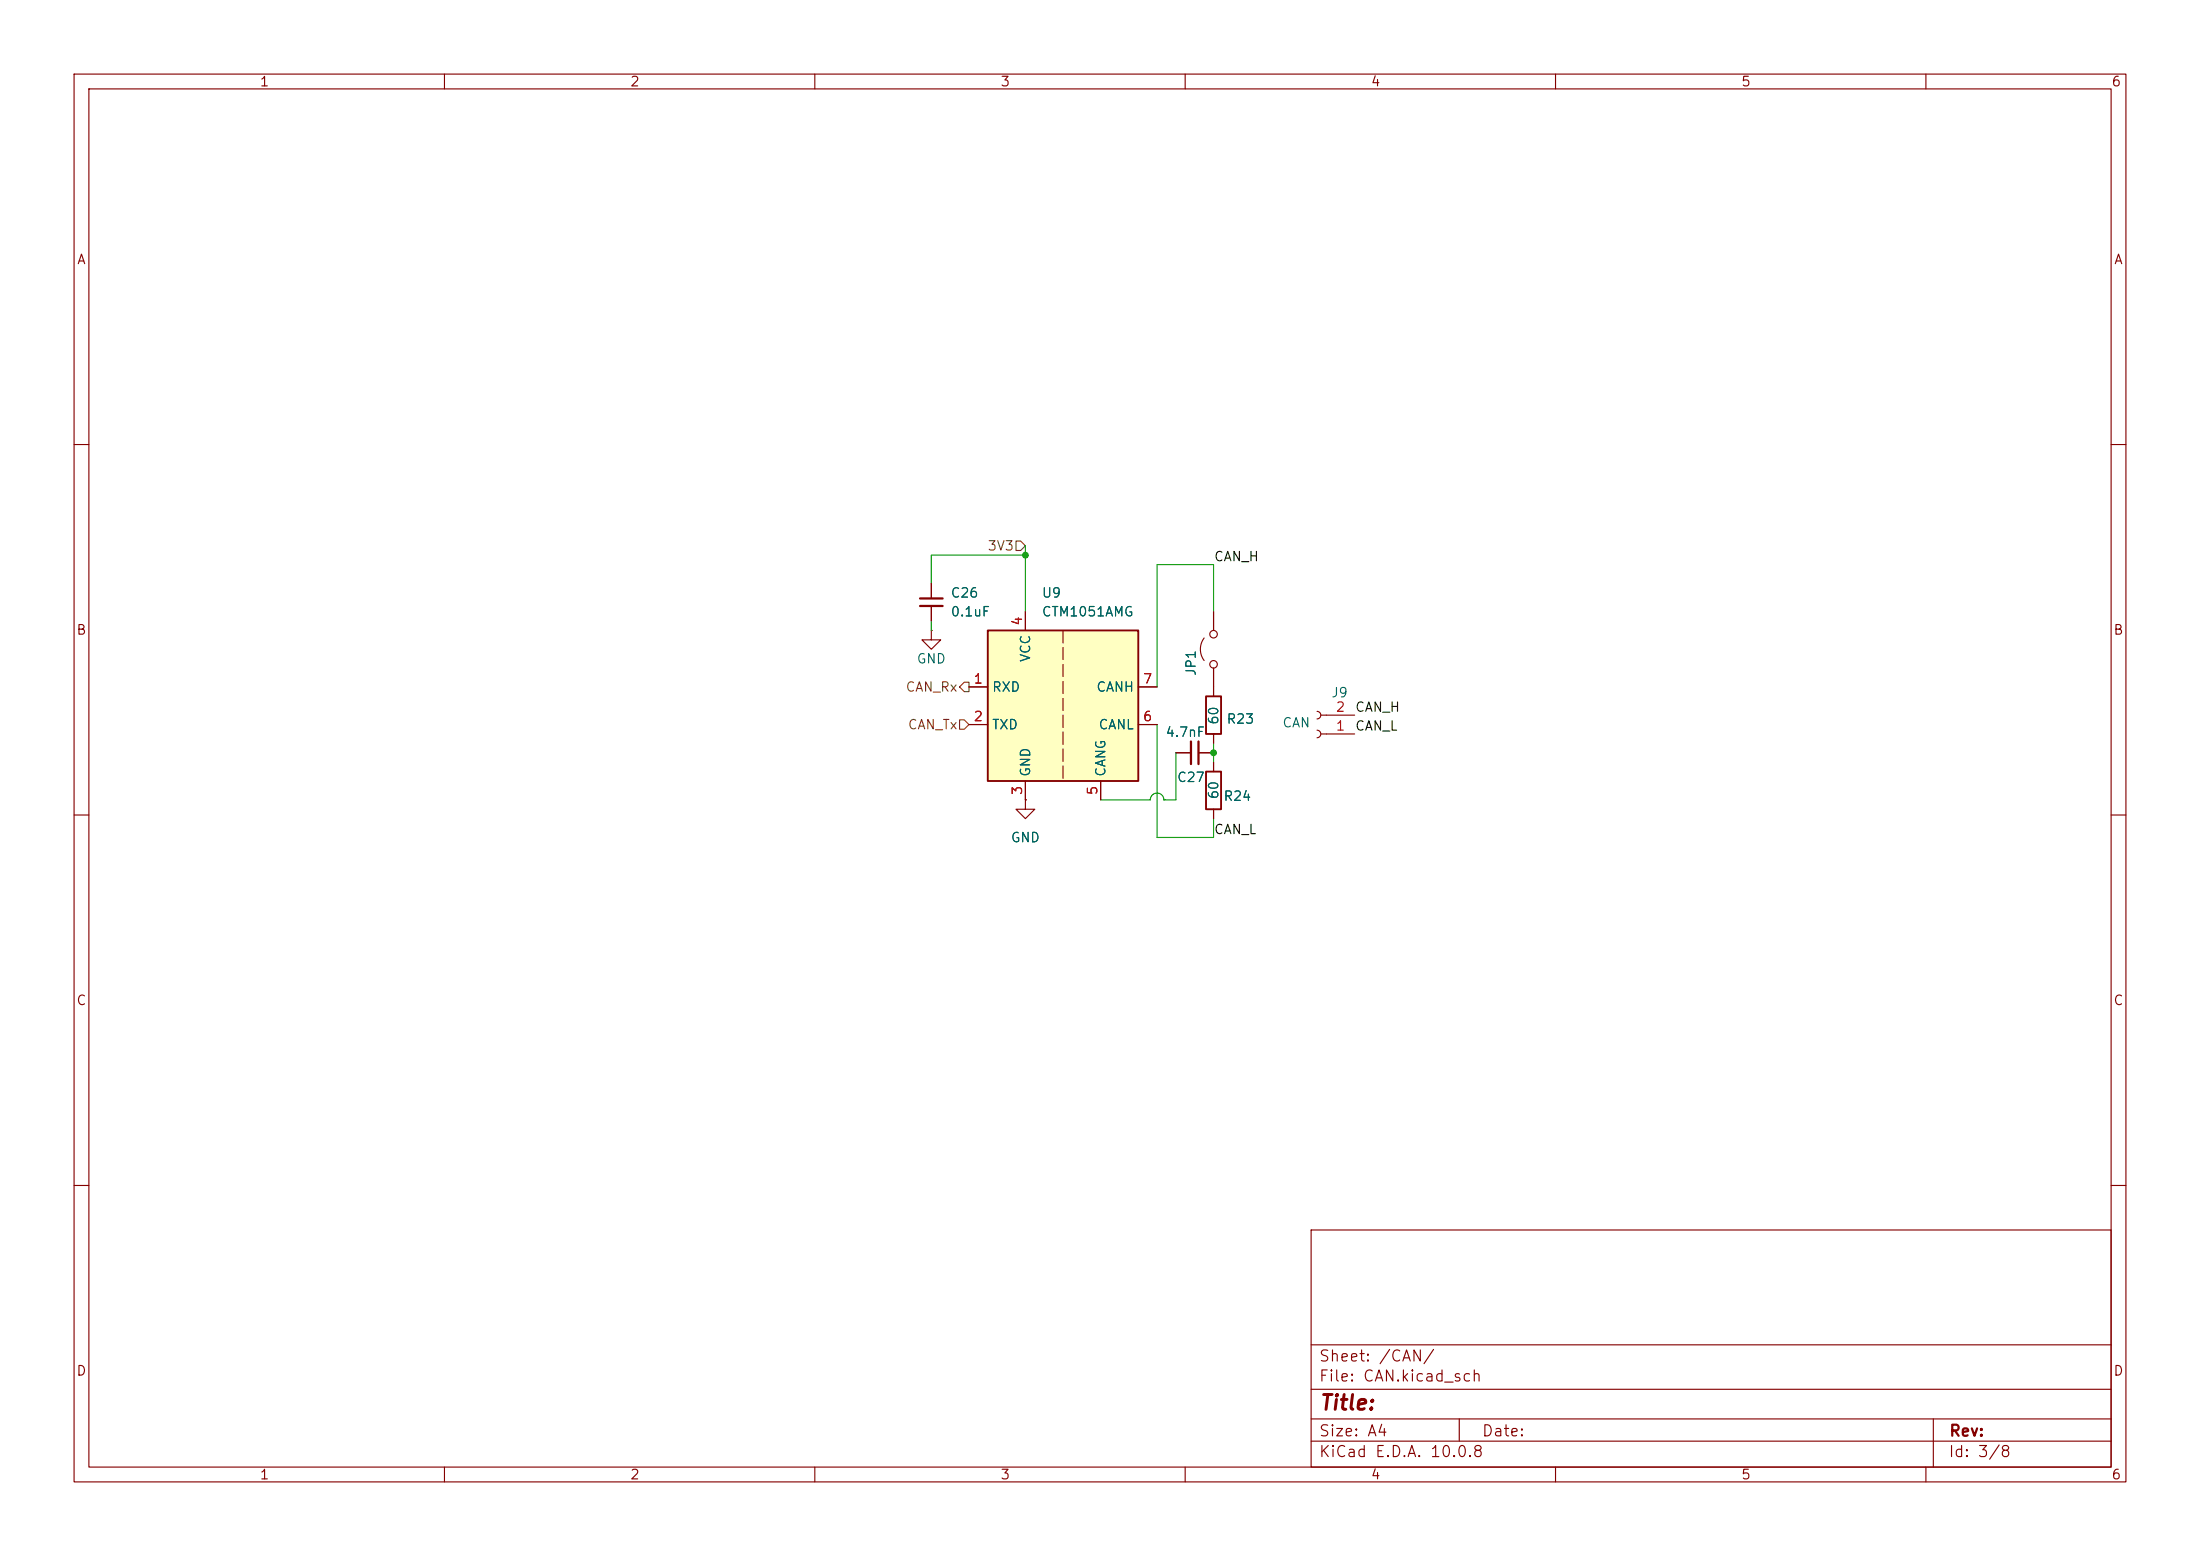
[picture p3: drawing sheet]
(kicad_sch
 (version 20260306)
 (generator "eeschema")
 (generator_version "10.0")
 (paper "A4")
 (lib_symbols
  (symbol "CTM1051AMG:CTM1051AMG" (exclude_from_sim no) (in_bom yes) (on_board yes)
   (in_pos_files yes)
   (duplicate_pin_numbers_are_jumpers no)
   (property "Reference" "U" (at 0 15.24 0) (show_name no) (do_not_autoplace no) (effects (font (size 1.27 1.27))))
   (property "Value" "CTM1051AMG" (at 0 17.78 0) (show_name no) (do_not_autoplace no) (effects (font (size 1.27 1.27))))
   (property "Footprint" "CTM1051AMG:ZLG_CTM1051AMG_12.8x10.2mm_P2.54mm" (at 0 0 0) (show_name no) (do_not_autoplace no) (hide yes) (effects (font (size 1.27 1.27))))
   (property "Datasheet" "https://www.zlg.cn/data/upload/power/CTM1051%28A%29MG.pdf" (at 0 0 0) (show_name no) (do_not_autoplace no) (hide yes) (effects (font (size 1.27 1.27))))
   (property "Description" "ZLG 3.3V isolated CAN/CAN FD transceiver with integrated isolated power, 7 pins" (at 0 0 0) (show_name no) (do_not_autoplace no) (hide yes) (effects (font (size 1.27 1.27))))
   (symbol "CTM1051AMG_0_1"
    (rectangle (start -10.16 10.16) (end 10.16 -10.16) (stroke (width 0.254) (type default)) (fill (type background))))
   (symbol "CTM1051AMG_1_1"
    (polyline (pts (xy 0 10.16) (xy 0 -10.16)) (stroke (width 0.1524) (type dash)) (fill (type none)))
    (pin output line (at -12.7 2.54 0) (length 2.54) (name "RXD" (effects (font (size 1.27 1.27)))) (number "1" (effects (font (size 1.27 1.27)))))
    (pin input line (at -12.7 -2.54 0) (length 2.54) (name "TXD" (effects (font (size 1.27 1.27)))) (number "2" (effects (font (size 1.27 1.27)))))
    (pin power_in line (at -5.08 -12.7 90) (length 2.54) (name "GND" (effects (font (size 1.27 1.27)))) (number "3" (effects (font (size 1.27 1.27)))))
    (pin power_in line (at -5.08 12.7 270) (length 2.54) (name "VCC" (effects (font (size 1.27 1.27)))) (number "4" (effects (font (size 1.27 1.27)))))
    (pin power_out line (at 5.08 -12.7 90) (length 2.54) (name "CANG" (effects (font (size 1.27 1.27)))) (number "5" (effects (font (size 1.27 1.27)))))
    (pin bidirectional line (at 12.7 -2.54 180) (length 2.54) (name "CANL" (effects (font (size 1.27 1.27)))) (number "6" (effects (font (size 1.27 1.27)))))
    (pin bidirectional line (at 12.7 2.54 180) (length 2.54) (name "CANH" (effects (font (size 1.27 1.27)))) (number "7" (effects (font (size 1.27 1.27))))))
   (embedded_fonts no))
  (symbol "C_Small_1"
   (pin_numbers (hide yes))
   (pin_names
    (offset 0.254) (hide yes)) (exclude_from_sim no) (in_bom yes) (on_board yes)
   (in_pos_files yes)
   (duplicate_pin_numbers_are_jumpers no)
   (property "Reference" "C" (at 0.254 1.778 0) (show_name no) (do_not_autoplace no) (effects (font (size 1.27 1.27)) (justify left)))
   (property "Value" "C_Small" (at 0.254 -2.032 0) (show_name no) (do_not_autoplace no) (effects (font (size 1.27 1.27)) (justify left)))
   (property "Footprint" "" (at 0 0 0) (show_name no) (do_not_autoplace no) (hide yes) (effects (font (size 1.27 1.27))))
   (property "Datasheet" "" (at 0 0 0) (show_name no) (do_not_autoplace no) (hide yes) (effects (font (size 1.27 1.27))))
   (property "Description" "Unpolarized capacitor, small symbol" (at 0 -10.16 0) (show_name no) (do_not_autoplace no) (hide yes) (effects (font (size 1.27 1.27))))
   (symbol "C_Small_1_0_1"
    (polyline (pts (xy -1.524 0.508) (xy 1.524 0.508)) (stroke (width 0.3048) (type default)) (fill (type none)))
    (polyline (pts (xy -1.524 -0.508) (xy 1.524 -0.508)) (stroke (width 0.3048) (type default)) (fill (type none))))
   (symbol "C_Small_1_1_1"
    (pin passive line (at 0 2.54 270) (length 2.032) (name "" (effects (font (size 1.27 1.27)))) (number "1" (effects (font (size 1.27 1.27)))))
    (pin passive line (at 0 -2.54 90) (length 2.032) (name "" (effects (font (size 1.27 1.27)))) (number "2" (effects (font (size 1.27 1.27))))))
   (embedded_fonts no))
  (symbol "Connector:Conn_01x02_Socket"
   (pin_names
    (offset 1.016) (hide yes)) (exclude_from_sim no) (in_bom yes) (on_board yes)
   (in_pos_files yes)
   (duplicate_pin_numbers_are_jumpers no)
   (property "Reference" "J" (at 0 2.54 0) (show_name no) (do_not_autoplace no) (effects (font (size 1.27 1.27))))
   (property "Value" "Conn_01x02_Socket" (at 0 -5.08 0) (show_name no) (do_not_autoplace no) (effects (font (size 1.27 1.27))))
   (property "Footprint" "" (at 0 0 0) (show_name no) (do_not_autoplace no) (hide yes) (effects (font (size 1.27 1.27))))
   (property "Datasheet" "" (at 0 0 0) (show_name no) (do_not_autoplace no) (hide yes) (effects (font (size 1.27 1.27))))
   (property "Description" "Generic connector, single row, 01x02, script generated" (at 0 0 0) (show_name no) (do_not_autoplace no) (hide yes) (effects (font (size 1.27 1.27))))
   (property "ki_locked" "" (at 0 0 0) (show_name no) (do_not_autoplace no) (effects (font (size 1.27 1.27))))
   (symbol "Conn_01x02_Socket_1_1"
    (polyline (pts (xy -1.27 0) (xy -0.508 0)) (stroke (width 0.1524) (type default)) (fill (type none)))
    (polyline (pts (xy -1.27 -2.54) (xy -0.508 -2.54)) (stroke (width 0.1524) (type default)) (fill (type none)))
    (arc (start 0 -0.508) (mid -0.5058 0) (end 0 0.508) (stroke (width 0.1524) (type default)) (fill (type none)))
    (arc (start 0 -3.048) (mid -0.5058 -2.54) (end 0 -2.032) (stroke (width 0.1524) (type default)) (fill (type none)))
    (pin passive line (at -5.08 0 0) (length 3.81) (name "Pin_1" (effects (font (size 1.27 1.27)))) (number "1" (effects (font (size 1.27 1.27)))))
    (pin passive line (at -5.08 -2.54 0) (length 3.81) (name "Pin_2" (effects (font (size 1.27 1.27)))) (number "2" (effects (font (size 1.27 1.27))))))
   (embedded_fonts no))
  (symbol "Device:R"
   (pin_numbers (hide yes))
   (pin_names
    (offset 0)) (exclude_from_sim no) (in_bom yes) (on_board yes)
   (in_pos_files yes)
   (duplicate_pin_numbers_are_jumpers no)
   (property "Reference" "R" (at 2.032 0 90) (show_name no) (do_not_autoplace no) (effects (font (size 1.27 1.27))))
   (property "Value" "R" (at 0 0 90) (show_name no) (do_not_autoplace no) (effects (font (size 1.27 1.27))))
   (property "Footprint" "" (at -1.778 0 90) (show_name no) (do_not_autoplace no) (hide yes) (effects (font (size 1.27 1.27))))
   (property "Datasheet" "" (at 0 0 0) (show_name no) (do_not_autoplace no) (hide yes) (effects (font (size 1.27 1.27))))
   (property "Description" "Resistor" (at 0 0 0) (show_name no) (do_not_autoplace no) (hide yes) (effects (font (size 1.27 1.27))))
   (symbol "R_0_1"
    (rectangle (start -1.016 -2.54) (end 1.016 2.54) (stroke (width 0.254) (type default)) (fill (type none))))
   (symbol "R_1_1"
    (pin passive line (at 0 3.81 270) (length 1.27) (name "" (effects (font (size 1.27 1.27)))) (number "1" (effects (font (size 1.27 1.27)))))
    (pin passive line (at 0 -3.81 90) (length 1.27) (name "" (effects (font (size 1.27 1.27)))) (number "2" (effects (font (size 1.27 1.27))))))
   (embedded_fonts no))
  (symbol "Jumper:Jumper_2_Open"
   (pin_numbers (hide yes))
   (pin_names
    (offset 0) (hide yes)) (exclude_from_sim no) (in_bom yes) (on_board yes)
   (in_pos_files yes)
   (duplicate_pin_numbers_are_jumpers no)
   (property "Reference" "JP" (at 0 2.794 0) (show_name no) (do_not_autoplace no) (effects (font (size 1.27 1.27))))
   (property "Value" "Jumper_2_Open" (at 0 -2.286 0) (show_name no) (do_not_autoplace no) (effects (font (size 1.27 1.27))))
   (property "Footprint" "" (at 0 0 0) (show_name no) (do_not_autoplace no) (hide yes) (effects (font (size 1.27 1.27))))
   (property "Datasheet" "" (at 0 0 0) (show_name no) (do_not_autoplace no) (hide yes) (effects (font (size 1.27 1.27))))
   (property "Description" "Jumper, 2-pole, open" (at 0 0 0) (show_name no) (do_not_autoplace no) (hide yes) (effects (font (size 1.27 1.27))))
   (symbol "Jumper_2_Open_0_0"
    (circle (center -2.032 0) (radius 0.508) (stroke (width 0) (type default)) (fill (type none)))
    (circle (center 2.032 0) (radius 0.508) (stroke (width 0) (type default)) (fill (type none))))
   (symbol "Jumper_2_Open_0_1"
    (arc (start -1.524 1.27) (mid 0 1.778) (end 1.524 1.27) (stroke (width 0) (type default)) (fill (type none))))
   (symbol "Jumper_2_Open_1_1"
    (pin passive line (at -5.08 0 0) (length 2.54) (name "A" (effects (font (size 1.27 1.27)))) (number "1" (effects (font (size 1.27 1.27)))))
    (pin passive line (at 5.08 0 180) (length 2.54) (name "B" (effects (font (size 1.27 1.27)))) (number "2" (effects (font (size 1.27 1.27))))))
   (embedded_fonts no))
  (symbol "power:GND"
   (power global)
   (pin_numbers (hide yes))
   (pin_names
    (offset 0) (hide yes)) (exclude_from_sim no) (in_bom yes) (on_board yes)
   (in_pos_files yes)
   (duplicate_pin_numbers_are_jumpers no)
   (property "Reference" "#PWR" (at 0 -6.35 0) (show_name no) (do_not_autoplace no) (hide yes) (effects (font (size 1.27 1.27))))
   (property "Value" "GND" (at 0 -3.81 0) (show_name no) (do_not_autoplace no) (effects (font (size 1.27 1.27))))
   (property "Footprint" "" (at 0 0 0) (show_name no) (do_not_autoplace no) (hide yes) (effects (font (size 1.27 1.27))))
   (property "Datasheet" "" (at 0 0 0) (show_name no) (do_not_autoplace no) (hide yes) (effects (font (size 1.27 1.27))))
   (property "Description" "Power symbol creates a global label with name \"GND\" , ground" (at 0 0 0) (show_name no) (do_not_autoplace no) (hide yes) (effects (font (size 1.27 1.27))))
   (symbol "GND_0_1"
    (polyline (pts (xy 0 0) (xy 0 -1.27) (xy 1.27 -1.27) (xy 0 -2.54) (xy -1.27 -1.27) (xy 0 -1.27)) (stroke (width 0) (type default)) (fill (type none))))
   (symbol "GND_1_1"
    (pin power_in line (at 0 0 270) (length 0) (name "" (effects (font (size 1.27 1.27)))) (number "1" (effects (font (size 1.27 1.27))))))
   (embedded_fonts no)))
 (junction
  (at 163.83 101.6)
  (diameter 0)
  (color 0 0 0 0))
 (junction
  (at 138.43 74.93)
  (diameter 0)
  (color 0 0 0 0))
 (wire
  (pts (xy 156.21 76.2) (xy 156.21 92.71))
  (stroke (width 0) (type default)))
 (wire
  (pts (xy 156.21 113.03) (xy 163.83 113.03))
  (stroke (width 0) (type default)))
 (wire
  (pts (xy 163.83 101.6) (xy 163.83 102.87))
  (stroke (width 0) (type default)))
 (wire
  (pts (xy 125.73 78.74) (xy 125.73 74.93))
  (stroke (width 0) (type default)))
 (wire
  (pts (xy 156.21 97.79) (xy 156.21 113.03))
  (stroke (width 0) (type default)))
 (wire
  (pts (xy 125.73 74.93) (xy 138.43 74.93))
  (stroke (width 0) (type default)))
 (wire
  (pts (xy 138.43 73.66) (xy 138.43 74.93))
  (stroke (width 0) (type default)))
 (wire
  (pts (xy 163.83 110.49) (xy 163.83 113.03))
  (stroke (width 0) (type default)))
 (wire
  (pts (xy 138.43 74.93) (xy 138.43 82.55))
  (stroke (width 0) (type default)))
 (wire
  (pts (xy 125.73 83.82) (xy 125.73 85.09))
  (stroke (width 0) (type default)))
 (wire
  (pts (xy 158.75 107.95) (xy 148.59 107.95))
  (stroke (width 0) (type default)))
 (wire
  (pts (xy 163.83 76.2) (xy 163.83 82.55))
  (stroke (width 0) (type default)))
 (wire
  (pts (xy 163.83 100.33) (xy 163.83 101.6))
  (stroke (width 0) (type default)))
 (wire
  (pts (xy 158.75 101.6) (xy 158.75 107.95))
  (stroke (width 0) (type default)))
 (wire
  (pts (xy 156.21 76.2) (xy 163.83 76.2))
  (stroke (width 0) (type default)))
 (label "CAN_H"
  (at 163.83 76.2 0)
  (effects (font (size 1.27 1.27)) (justify left bottom)))
 (label "CAN_L"
  (at 163.83 113.03 0)
  (effects (font (size 1.27 1.27)) (justify left bottom)))
 (label "CAN_H"
  (at 182.88 96.52 0)
  (effects (font (size 1.27 1.27)) (justify left bottom)))
 (label "CAN_L"
  (at 182.88 99.06 0)
  (effects (font (size 1.27 1.27)) (justify left bottom)))
 (hierarchical_label "CAN_Rx"
  (shape output)
  (at 130.81 92.71 180)
  (effects (font (size 1.27 1.27)) (justify right)))
 (hierarchical_label "CAN_Tx"
  (shape input)
  (at 130.81 97.79 180)
  (effects (font (size 1.27 1.27)) (justify right)))
 (hierarchical_label "3V3"
  (shape input)
  (at 138.43 73.66 180)
  (effects (font (size 1.27 1.27)) (justify right)))
 (symbol
  (lib_name "C_Small_1")
  (lib_id "Device:C_Small")
  (at 161.29 101.6 90)
  (unit 1)
  (body_style 1)
  (exclude_from_sim no)
  (in_bom yes)
  (on_board yes)
  (in_pos_files yes)
  (dnp no)
  (property "Reference" "C27" (at 160.782 104.902 90) (show_name no) (do_not_autoplace no) (effects (font (size 1.27 1.27))))
  (property "Value" "4.7nF" (at 160.02 98.806 90) (show_name no) (do_not_autoplace no) (effects (font (size 1.27 1.27))))
  (property "Footprint" "Capacitor_SMD:C_0603_1608Metric" (at 161.29 101.6 0) (hide yes) (show_name no) (do_not_autoplace no) (effects (font (size 1.27 1.27))))
  (property "Datasheet" "" (at 161.29 101.6 0) (hide yes) (show_name no) (do_not_autoplace no) (effects (font (size 1.27 1.27))))
  (property "Description" "Unpolarized capacitor, small symbol" (at 171.45 101.6 0) (hide yes) (show_name no) (do_not_autoplace no) (effects (font (size 1.27 1.27))))
  (pin "1")
  (pin "2"))
 (symbol
  (lib_id "Device:R")
  (at 163.83 96.52 180)
  (unit 1)
  (body_style 1)
  (exclude_from_sim no)
  (in_bom yes)
  (on_board yes)
  (in_pos_files yes)
  (dnp no)
  (property "Reference" "R23" (at 169.418 97.028 0) (show_name no) (do_not_autoplace no) (effects (font (size 1.27 1.27)) (justify left)))
  (property "Value" "60" (at 163.83 95.25 90) (show_name no) (do_not_autoplace no) (effects (font (size 1.27 1.27)) (justify left)))
  (property "Footprint" "Resistor_SMD:R_0603_1608Metric" (at 165.608 96.52 90) (hide yes) (show_name no) (do_not_autoplace no) (effects (font (size 1.27 1.27))))
  (property "Datasheet" "" (at 163.83 96.52 0) (hide yes) (show_name no) (do_not_autoplace no) (effects (font (size 1.27 1.27))))
  (property "Description" "Resistor" (at 163.83 96.52 0) (hide yes) (show_name no) (do_not_autoplace no) (effects (font (size 1.27 1.27))))
  (pin "1")
  (pin "2"))
 (symbol
  (lib_id "power:GND")
  (at 138.43 107.95 0)
  (unit 1)
  (body_style 1)
  (exclude_from_sim no)
  (in_bom yes)
  (on_board yes)
  (in_pos_files yes)
  (dnp no)
  (fields_autoplaced yes)
  (property "Reference" "#PWR066" (at 138.43 114.3 0) (hide yes) (show_name no) (do_not_autoplace no) (effects (font (size 1.27 1.27))))
  (property "Value" "GND" (at 138.43 113.03 0) (show_name no) (do_not_autoplace no) (effects (font (size 1.27 1.27))))
  (property "Footprint" "" (at 138.43 107.95 0) (hide yes) (show_name no) (do_not_autoplace no) (effects (font (size 1.27 1.27))))
  (property "Datasheet" "" (at 138.43 107.95 0) (hide yes) (show_name no) (do_not_autoplace no) (effects (font (size 1.27 1.27))))
  (property "Description" "Power symbol creates a global label with name \"GND\" , ground" (at 138.43 107.95 0) (hide yes) (show_name no) (do_not_autoplace no) (effects (font (size 1.27 1.27))))
  (pin "1"))
 (symbol
  (lib_name "C_Small_1")
  (lib_id "Device:C_Small")
  (at 125.73 81.28 0)
  (unit 1)
  (body_style 1)
  (exclude_from_sim no)
  (in_bom yes)
  (on_board yes)
  (in_pos_files yes)
  (dnp no)
  (fields_autoplaced yes)
  (property "Reference" "C26" (at 128.27 80.0099 0) (show_name no) (do_not_autoplace no) (effects (font (size 1.27 1.27)) (justify left)))
  (property "Value" "0.1uF" (at 128.27 82.5499 0) (show_name no) (do_not_autoplace no) (effects (font (size 1.27 1.27)) (justify left)))
  (property "Footprint" "Capacitor_SMD:C_0603_1608Metric" (at 125.73 81.28 0) (hide yes) (show_name no) (do_not_autoplace no) (effects (font (size 1.27 1.27))))
  (property "Datasheet" "" (at 125.73 81.28 0) (hide yes) (show_name no) (do_not_autoplace no) (effects (font (size 1.27 1.27))))
  (property "Description" "Unpolarized capacitor, small symbol" (at 125.73 91.44 0) (hide yes) (show_name no) (do_not_autoplace no) (effects (font (size 1.27 1.27))))
  (pin "1")
  (pin "2"))
 (symbol
  (lib_id "Connector:Conn_01x02_Socket")
  (at 177.8 99.06 180)
  (unit 1)
  (body_style 1)
  (exclude_from_sim no)
  (in_bom yes)
  (on_board yes)
  (in_pos_files yes)
  (dnp no)
  (property "Reference" "J9" (at 180.848 93.472 0) (show_name no) (do_not_autoplace no) (effects (font (size 1.27 1.27))))
  (property "Value" "CAN" (at 175.006 97.536 0) (show_name no) (do_not_autoplace no) (effects (font (size 1.27 1.27))))
  (property "Footprint" "Connector_JST:JST_XH_B2B-XH-A_1x02_P2.50mm_Vertical" (at 177.8 99.06 0) (hide yes) (show_name no) (do_not_autoplace no) (effects (font (size 1.27 1.27))))
  (property "Datasheet" "" (at 177.8 99.06 0) (hide yes) (show_name no) (do_not_autoplace no) (effects (font (size 1.27 1.27))))
  (property "Description" "Generic connector, single row, 01x02, script generated" (at 177.8 99.06 0) (hide yes) (show_name no) (do_not_autoplace no) (effects (font (size 1.27 1.27))))
  (pin "1")
  (pin "2"))
 (symbol
  (lib_id "Device:R")
  (at 163.83 106.68 0)
  (unit 1)
  (body_style 1)
  (exclude_from_sim no)
  (in_bom yes)
  (on_board yes)
  (in_pos_files yes)
  (dnp no)
  (property "Reference" "R24" (at 165.1 107.442 0) (show_name no) (do_not_autoplace no) (effects (font (size 1.27 1.27)) (justify left)))
  (property "Value" "60" (at 163.83 107.95 90) (show_name no) (do_not_autoplace no) (effects (font (size 1.27 1.27)) (justify left)))
  (property "Footprint" "Resistor_SMD:R_0603_1608Metric" (at 162.052 106.68 90) (hide yes) (show_name no) (do_not_autoplace no) (effects (font (size 1.27 1.27))))
  (property "Datasheet" "" (at 163.83 106.68 0) (hide yes) (show_name no) (do_not_autoplace no) (effects (font (size 1.27 1.27))))
  (property "Description" "Resistor" (at 163.83 106.68 0) (hide yes) (show_name no) (do_not_autoplace no) (effects (font (size 1.27 1.27))))
  (pin "1")
  (pin "2"))
 (symbol
  (lib_id "CTM1051AMG:CTM1051AMG")
  (at 143.51 95.25 0)
  (unit 1)
  (body_style 1)
  (exclude_from_sim no)
  (in_bom yes)
  (on_board yes)
  (in_pos_files yes)
  (dnp no)
  (fields_autoplaced yes)
  (property "Reference" "U9" (at 140.5733 80.01 0) (show_name no) (do_not_autoplace no) (effects (font (size 1.27 1.27)) (justify left)))
  (property "Value" "CTM1051AMG" (at 140.5733 82.55 0) (show_name no) (do_not_autoplace no) (effects (font (size 1.27 1.27)) (justify left)))
  (property "Footprint" "CTM1051AMG:ZLG_CTM1051AMG_12.8x10.2mm_P2.54mm" (at 143.51 95.25 0) (hide yes) (show_name no) (do_not_autoplace no) (effects (font (size 1.27 1.27))))
  (property "Datasheet" "https://www.zlg.cn/data/upload/power/CTM1051%28A%29MG.pdf" (at 143.51 95.25 0) (hide yes) (show_name no) (do_not_autoplace no) (effects (font (size 1.27 1.27))))
  (property "Description" "ZLG 3.3V isolated CAN/CAN FD transceiver with integrated isolated power, 7 pins" (at 143.51 95.25 0) (hide yes) (show_name no) (do_not_autoplace no) (effects (font (size 1.27 1.27))))
  (pin "1")
  (pin "5")
  (pin "7")
  (pin "6")
  (pin "2")
  (pin "4")
  (pin "3"))
 (symbol
  (lib_id "Jumper:Jumper_2_Open")
  (at 163.83 87.63 90)
  (unit 1)
  (body_style 1)
  (exclude_from_sim no)
  (in_bom yes)
  (on_board yes)
  (in_pos_files yes)
  (dnp no)
  (property "Reference" "JP1" (at 160.782 87.63 0) (show_name no) (do_not_autoplace no) (effects (font (size 1.27 1.27)) (justify right)))
  (property "Value" "Jumper_2_Open" (at 165.1 88.8999 90) (hide yes) (show_name no) (do_not_autoplace no) (effects (font (size 1.27 1.27)) (justify right)))
  (property "Footprint" "Resistor_SMD:R_0603_1608Metric" (at 163.83 87.63 0) (hide yes) (show_name no) (do_not_autoplace no) (effects (font (size 1.27 1.27))))
  (property "Datasheet" "" (at 163.83 87.63 0) (hide yes) (show_name no) (do_not_autoplace no) (effects (font (size 1.27 1.27))))
  (property "Description" "Jumper, 2-pole, open" (at 163.83 87.63 0) (hide yes) (show_name no) (do_not_autoplace no) (effects (font (size 1.27 1.27))))
  (pin "1")
  (pin "2"))
 (symbol
  (lib_id "power:GND")
  (at 125.73 85.09 0)
  (unit 1)
  (body_style 1)
  (exclude_from_sim no)
  (in_bom yes)
  (on_board yes)
  (in_pos_files yes)
  (dnp no)
  (property "Reference" "#PWR060" (at 125.73 91.44 0) (hide yes) (show_name no) (do_not_autoplace no) (effects (font (size 1.27 1.27))))
  (property "Value" "GND" (at 125.73 88.9 0) (show_name no) (do_not_autoplace no) (effects (font (size 1.27 1.27))))
  (property "Footprint" "" (at 125.73 85.09 0) (hide yes) (show_name no) (do_not_autoplace no) (effects (font (size 1.27 1.27))))
  (property "Datasheet" "" (at 125.73 85.09 0) (hide yes) (show_name no) (do_not_autoplace no) (effects (font (size 1.27 1.27))))
  (property "Description" "Power symbol creates a global label with name \"GND\" , ground" (at 125.73 85.09 0) (hide yes) (show_name no) (do_not_autoplace no) (effects (font (size 1.27 1.27))))
  (pin "1")))
